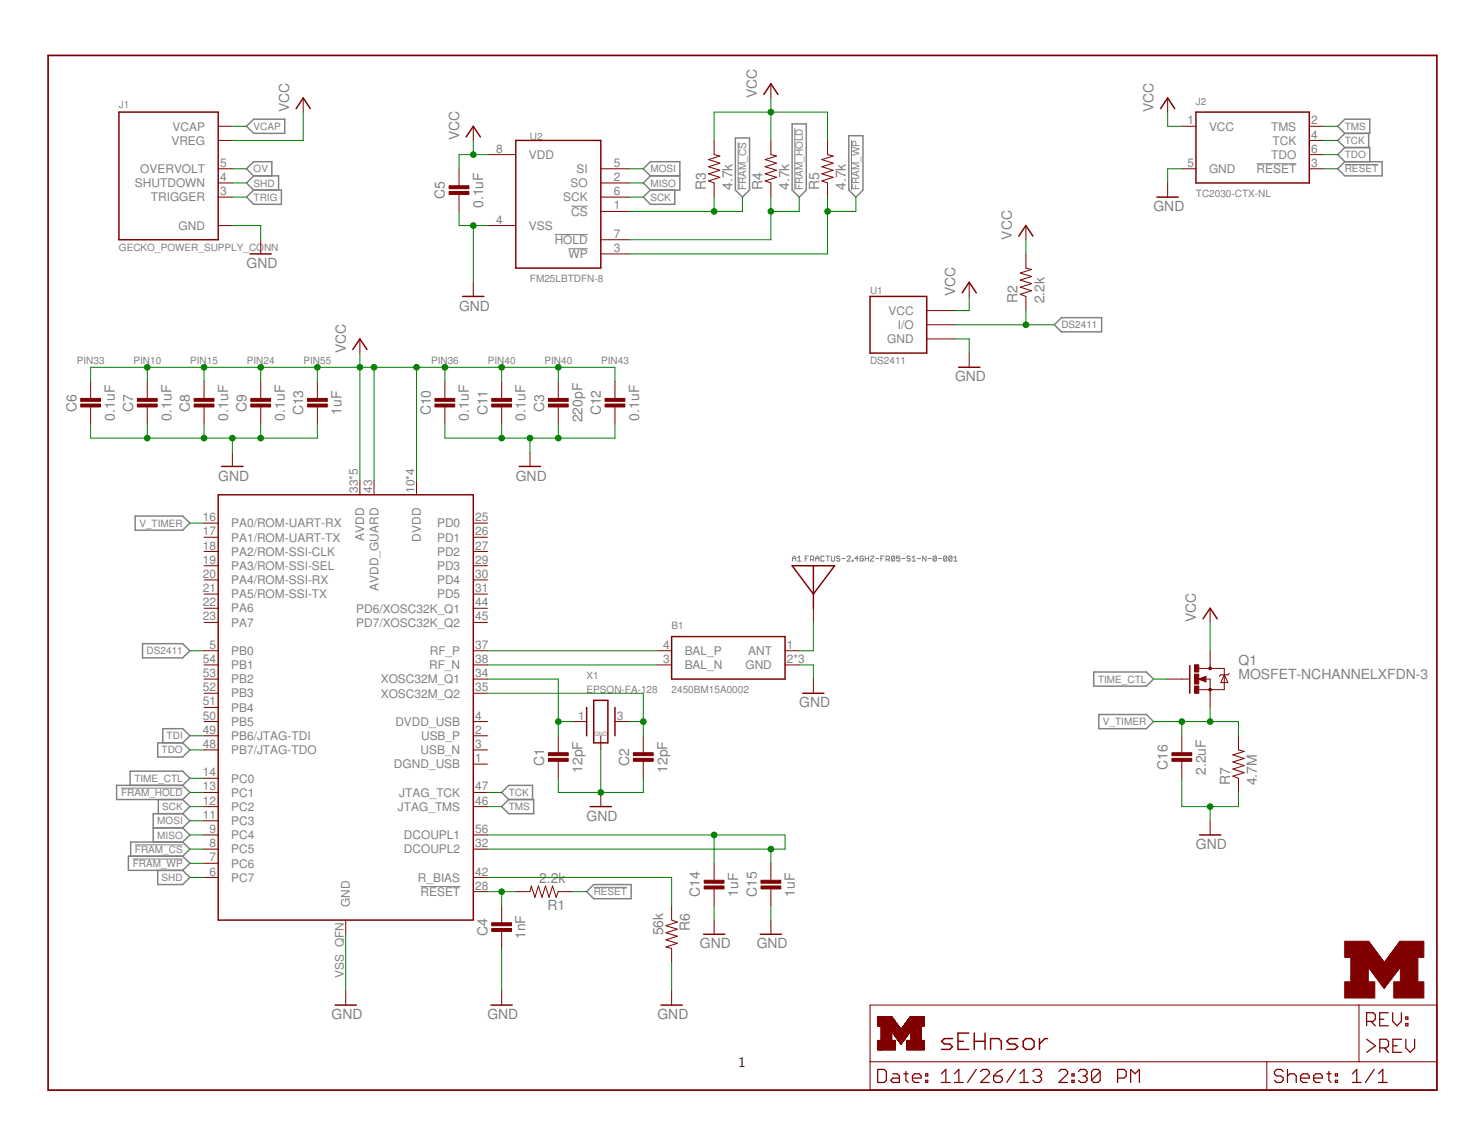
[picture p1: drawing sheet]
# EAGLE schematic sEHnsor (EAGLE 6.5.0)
REVISION: A; TITLE: sEHnsor
FRAME1 (LETTER_L): HEIGHT: 8.5in; WIDTH: 11in

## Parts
A1  FRACTUS-2.4GHZ-FR05-S1-N-0-001  [FRACTUS-ANTENNA-FR05-S1-N-0-001]
B1  2450BM15A0002  [2450BM]
C1  12pF  CAPACITOR  [0402_CAP]
C2  12pF  CAPACITOR  [0402_CAP]
C3  220pF  CAPACITOR  [0402_CAP]
C4  1nF  CAPACITOR  [0402_CAP]
C5  0.1uF  CAPACITOR  [0402_CAP]
C6  0.1uF  CAPACITOR  [0402_CAP]
C7  0.1uF  CAPACITOR  [0402_CAP]
C8  0.1uF  CAPACITOR  [0402_CAP]
C9  0.1uF  CAPACITOR  [0402_CAP]
C10  0.1uF  CAPACITOR  [0402_CAP]
C11  0.1uF  CAPACITOR  [0402_CAP]
C12  0.1uF  CAPACITOR  [0402_CAP]
C13  1uF  CAPACITOR  [0402_CAP]
C14  1uF  CAPACITOR  [0402_CAP]
C15  1uF  CAPACITOR  [0402_CAP]
C16  2.2uF  CAPACITOR  [0402_CAP]
J1  GECKO_POWER_SUPPLY_CONN  [HEADER1X6/0.05IN]
J2  TC2030-CTX-NL  [TC2030-IDC-NL]
Q1  MOSFET-NCHANNELXFDN-3  [XFDFN-3]
R1  2.2k  RESISTOR  [0402_RES]
R2  2.2k  RESISTOR  [0402_RES]
R3  4.7k  RESISTOR  [0402_RES]
R4  4.7k  RESISTOR  [0402_RES]
R5  4.7k  RESISTOR  [0402_RES]
R6  56k  RESISTOR  [0402_RES]
R7  4.7M  RESISTOR  [0402_RES]
U1  DS2411  [SOT-23]
U2  FM25LBTDFN-8  [TDFN-8]
U3  CC2538  [S-PVQFN-N56]
U$1  UMICH_SOLID_SMALL  [UMICH_SOLID_75MIL]
X1  EPSON-FA-128  [FA-128]

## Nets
!FRAM_CS: R3.1 U2.1(!CS) U3.8(PC5)
!FRAM_HOLD: R4.1 U2.7(!HOLD) U3.13(PC1)
!FRAM_WP: R5.1 U2.3(!WP) U3.7(PC6)
!RESET: J2.3(!RESET) R1.1
ANTENNA: A1.1(ANTENNA) B1.1(ANT)
DS2411: R2.1 U1.1(I/O) U3.5(PB0)
GND: B1.2(GND) B1.5(GND) B1.6(GND) C1.2 C2.2 C3.2 C4.2 C5.2 C6.2 C7.2 C8.2 C9.2 C10.2 C11.2 C12.2 C13.2 C14.2 C15.2 C16.2 J1.1(GND) J2.5(GND) R6.2 R7.1 U1.3(GND) U2.4(VSS) U3.VSS_QFN(GND) X1.2(GND) X1.4(GND)
MISO: U2.2(SO) U3.9(PC4)
MOSI: U2.5(SI) U3.11(PC3)
N$1: C4.1 R1.2 U3.28(!RESET)
N$8: R6.1 U3.42(R_BIAS)
N$9: C1.1 U3.34(XOSC32M_Q1) X1.1
N$10: C2.1 U3.35(XOSC32M_Q2) X1.3
N$15: C14.1 C15.1 U3.32(DCOUPL2) U3.56(DCOUPL1)
OV: J1.5(OVERVOLT)
RF_N: B1.3(BAL_N) U3.38(RF_N)
RF_P: B1.4(BAL_P) U3.37(RF_P)
SCK: U2.6(SCK) U3.12(PC2)
SHD: J1.4(SHUTDOWN) U3.6(PC7)
TCK: J2.4(TCK) U3.47(JTAG_TCK)
TDI: U3.49(PB6/JTAG-TDI)
TDO: J2.6(TDO) U3.48(PB7/JTAG-TDO)
TIME_CTL: Q1.G U3.14(PC0)
TMS: J2.2(TMS) U3.46(JTAG_TMS)
TRIG: J1.3(TRIGGER)
V_TIMER: C16.1 Q1.S R7.2 U3.16(PA0/ROM-UART-RX)
VCAP: J1.6(VCAP)
VCC: C3.1 C5.1 C6.1 C7.1 C8.1 C9.1 C10.1 C11.1 C12.1 C13.1 J1.2(VREG) J2.1(VCC) Q1.D R2.2 R3.2 R4.2 R5.2 U1.2(VCC) U2.8(VDD) U3.10(DVDD) U3.15(DVDD) U3.24(DVDD) U3.33(AVDD) U3.36(AVDD) U3.39(AVDD) U3.40(AVDD) U3.41(AVDD) U3.43(AVDD_GUARD) U3.55(DVDD)
Unconnected: U3.1(DGND_USB) U3.2(USB_P) U3.3(USB_N) U3.4(DVDD_USB) U3.17(PA1/ROM-UART-TX) U3.18(PA2/ROM-SSI-CLK) U3.19(PA3/ROM-SSI-SEL) U3.20(PA4/ROM-SSI-RX) U3.21(PA5/ROM-SSI-TX) U3.22(PA6) U3.23(PA7) U3.25(PD0) U3.26(PD1) U3.27(PD2) U3.29(PD3) U3.30(PD4) U3.31(PD5) U3.44(PD6/XOSC32K_Q1) U3.45(PD7/XOSC32K_Q2) U3.50(PB5) U3.51(PB4) U3.52(PB3) U3.53(PB2) U3.54(PB1)

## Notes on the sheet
- PIN33 | PIN10 | PIN15 | PIN24 | PIN55 | PIN36 | PIN40 | PIN40 | PIN43
